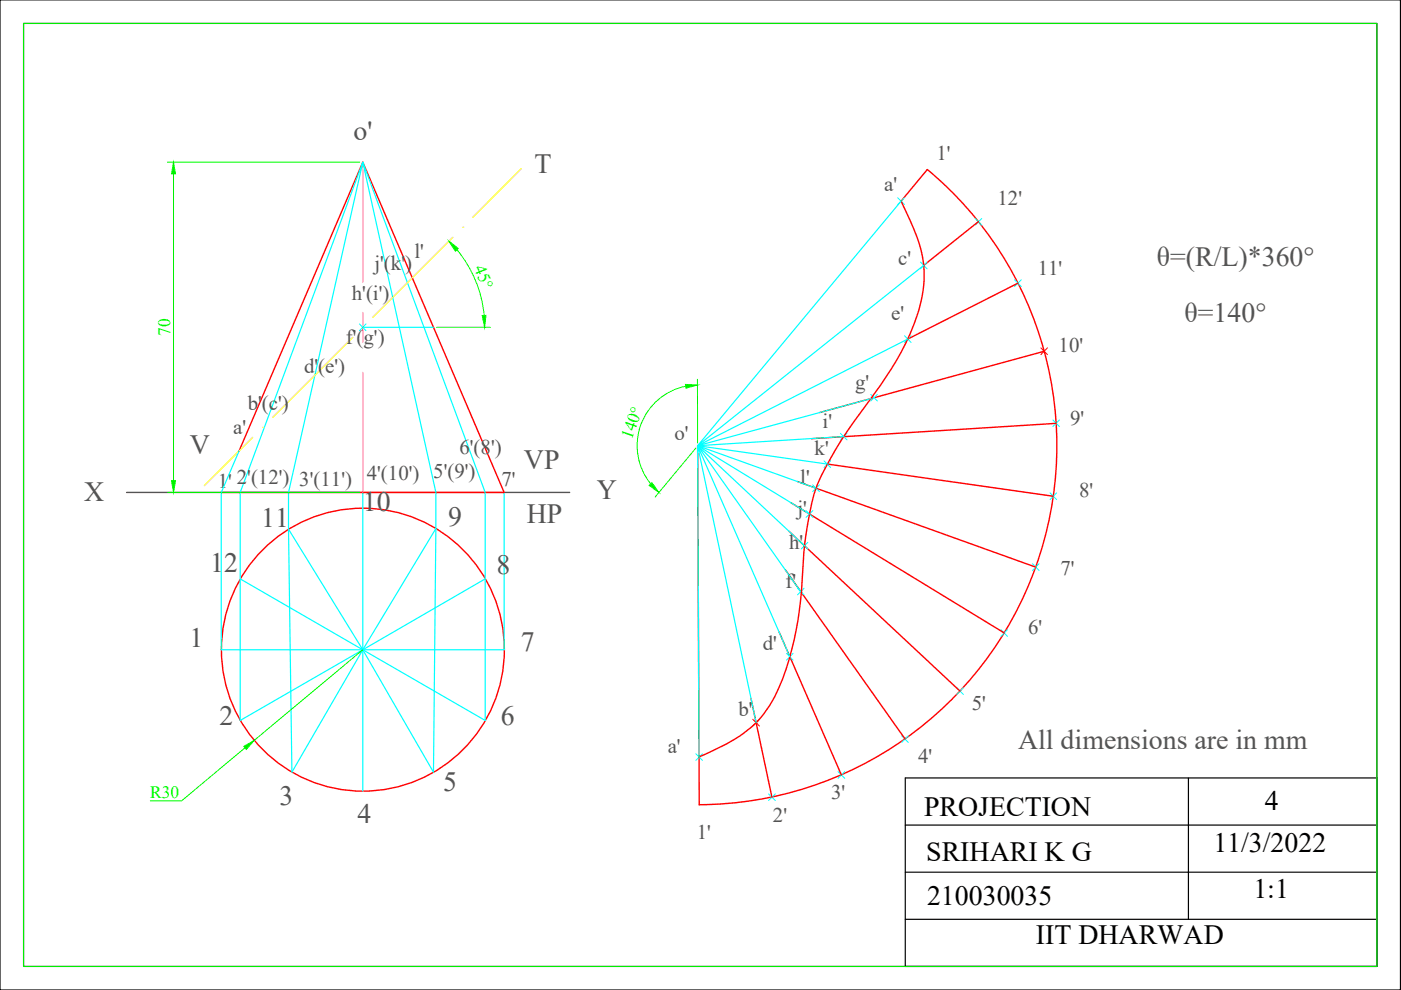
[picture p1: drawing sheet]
<svg xmlns="http://www.w3.org/2000/svg" width="297mm" height="210mm" viewBox="0 0 297 210" stroke-linecap="round" stroke-linejoin="round" font-family="sans-serif">
<!-- layer: Axis -->
<path d="M26.8 104.4h94" fill="none" stroke="#545454" stroke-width=".3"/>
<!-- layer: Thick -->
<g fill="none" stroke="#f00" stroke-width=".3">
<path d="M207.4 47l-11.6 9.3M215.8 60l-23.4 11.9M221.4 74.5l-47.6 13M50.7 95.6l26.2-61.2 30 70h-60v-.1M147.9 94.5l.4 76.2M175.4 98.4l47.9 6.8M223.9 89.8l-51.9 3.2M167.3 112.7l36.2 33.8M167.7 106.6l45.2 27.6M169 102.1l50.6 18.1M165.2 134l13.2 30.3M166.5 120.8l25.4 35.9"/>
<path d="M159.2 148.1l4.5 20.9M148.2 160.5l2-.9a32.1 32.1 0 0 0 9.7-6 26.9 26.9 0 0 0 6.8-11.7 78.2 78.2 0 0 0 3.6-22.7 63.4 63.4 0 0 1 3-16.4 84.7 84.7 0 0 1 10.9-17.7 63.1 63.1 0 0 0 10.3-18.3 24.2 24.2 0 0 0-.8-18.3l-2.6-5.9 5.5-6.7a76.1 76.1 0 0 1 23 84.3 76.1 76.1 0 0 1-71.3 50.4"/>
<circle cx="76.9" cy="137.7" r="30"/>
</g>
<!-- layer: Thin -->
<g fill="none" stroke="#0ff" stroke-width=".25">
<path d="M76.9 34.4l-15.7 70 .7 59.3 15-25.9-26 15v-48.4zM191.1 42.6l-43.2 51.9 47.9-38.2M76.9 69.4h15M192.4 71.9l-44.5 22.6 36.8-10M50.7 95.6l-3.8 8.7M147.9 94.5l.3 66M178.9 92.6l-31 1.9 27.5 3.9M46.9 104.4v33.4h60v-33.4M61.2 112.2l15.7 25.6-26-15.1M76.9 104.4v63.3M92.4 112.1l-15.5 25.7 15 25.9 .5-59.3-15.5-70 26 70v48.4l-26-15 26-15.1M170.6 115.7l-22.7-21.2 21.9 30.9"/>
<path d="M173 103.5l-25.1-9 23.7 14.5M167.5 139.2l-19.6-44.7 12.4 58.7"/>
</g>
<!-- layer: Center -->
<path d="M76.9 34.4v25.5M76.9 66.2v6.4M76.9 78.9v25.5" fill="none" stroke="#f0f" stroke-width=".21"/>
<!-- layer: Thin -->
<g fill="none" stroke="#0ff" stroke-width=".21">
<path d="M190.3 41.9l1.5 1.5M191.8 41.9l-1.5 1.5M195.2 55.6l1.4 1.4M196.6 55.6l-1.4 1.4M206.8 46.3l1.4 1.4M208.2 46.3l-1.4 1.4M215.1 59.3l1.4 1.5M216.5 59.3l-1.4 1.5M76.2 68.7l1.4 1.4M77.6 68.7l-1.4 1.4M191.8 71.2l1.4 1.4M193.2 71.2l-1.4 1.4"/>
<path d="M174.7 97.7l1.4 1.4M176.1 97.7l-1.4 1.4M178.2 91.9l1.4 1.4M179.6 91.9l-1.4 1.4M184.6 83.6l1.4 1.4M186 83.6l-1.4 1.4M223.2 89l1.4 1.4M224.6 89l-1.4 1.4M169.9 115l1.4 1.4M170.9 108.3l1.4 1.4M171.3 115l-1.4 1.4M172.3 102.8l1.4 1.4"/>
<path d="M172.3 108.3l-1.4 1.4M173.7 102.8l-1.4 1.4M218.9 119.5l1.4 1.5M220.3 119.5l-1.4 1.5M222.6 104.5l1.4 1.4M224 104.5l-1.4 1.4M166.8 138.5l1.3 1.5M168.1 138.5l-1.3 1.5M169.1 124.7l1.4 1.4M170.5 124.7l-1.4 1.4M212.2 133.5l1.4 1.4M213.6 133.5l-1.4 1.4"/>
<path d="M147.5 159.8l1.4 1.4M148.9 159.8l-1.4 1.4M191.2 156l1.4 1.4M192.6 156l-1.4 1.4M202.9 145.8l1.4 1.4M204.3 145.8l-1.4 1.4M162.9 168.3l1.5 1.4M164.4 168.3l-1.5 1.4M177.7 163.6l1.4 1.4M179.1 163.6l-1.4 1.4"/>
</g>
<!-- layer: Hash -->
<path d="M110.5 35.8l-10.3 10.3M96 50.3l-17 17M98.1 48.2h.1M74.8 71.5l-17 17M76.9 69.4h.1M53.6 92.7l-10.3 10.3M55.7 90.6h.1" fill="none" stroke="#ff0" stroke-width=".25"/>
<!-- layer: Thick -->
<path d="M220.7 73.8l1.4 1.4M222.1 73.8l-1.4 1.4M159.6 152.5l1.4 1.4M161 152.5l-1.4 1.4" fill="none" stroke="#f00" stroke-width=".21"/>
<!-- layer: Dimension -->
<path d="M5 5h286.9v199.9h-286.9zM35.5 34.4h40.8M36.8 36.9v65M96.9 53a25.8 25.8 0 0 1 5.8 13.9M92.5 69.4h11.5M145.4 81.9a12.8 12.8 0 0 0-7.4 20.7M147.5 95l-8.6 10.4M147.9 80.4v13.5M35.5 104.4h40.8M76.9 137.8l-23 19.2M51.9 158.6l-13.4 11.2h-6.6" fill="none" stroke="#0f0" stroke-width=".21"/>
<g fill="#0f0" stroke="#0f0" stroke-width=".21">
<path d="M102.2 66.9h.8l-.3 2.5z"/>
<path d="M95.2 51.1l2 1.6-.6 .6z"/>
<path d="M36.8 34.4l.4 2.5h-.8z"/>
<path d="M36.4 101.9h.8l-.4 2.5z"/>
<path d="M51.7 158.3l2.2-1.3-1.7 1.9z"/>
<path d="M145.3 81.5l2.6 .1-2.5 .7z"/>
<path d="M138.2 102.3l1.5 2.1-2.1-1.5z"/>
</g>
<!-- layer: 0 -->
<path d="M0 0h296.9v209.9h-296.9zM5 5h286.9v199.9h-286.9zM191.9 164.9h100v40h-100zM191.9 174.9h100M252 164.9v30M191.9 184.9h100M191.9 194.9h100" fill="none" stroke="#000" stroke-width=".25"/>
<g font-size="5.9" fill="#545454">
<text x="74.9" y="29.6">o'</text>
<text x="113.3" y="36.7">T</text>
<text x="245.3" y="56.4">θ=(R/L)*360°</text>
<text x="251.1" y="68.2">θ=140°</text>
<text x="40.3" y="96.2">V</text>
<text x="111.1" y="99.5">VP</text>
<text x="17.9" y="106.1">X</text>
<text x="126.5" y="105.8">Y</text>
<text x="55.4" y="111.8">11</text>
<text x="76.9" y="108.4">10</text>
<text x="95" y="111.6">9</text>
<text x="111.7" y="110.8">HP</text>
<text x="44.6" y="121.3">12</text>
<text x="105.2" y="121.6">8</text>
<text x="40.2" y="137.2">1</text>
<text x="110.4" y="138.1">7</text>
<text x="46.6" y="153.8">2</text>
<text x="106.2" y="153.6">6</text>
<text x="215.9" y="158.8">All dimensions are in mm</text>
<text x="94" y="167.6">5</text>
<text x="59.3" y="170.7">3</text>
<text x="75.8" y="174.6">4</text>
</g>
<g font-size="5.9">
<text x="195.9" y="173.1">PROJECTION</text>
<text x="268.2" y="171.8">4</text>
<text x="196.4" y="182.5">SRIHARI K G</text>
<text x="257.3" y="180.7">11/3/2022</text>
<text x="196.6" y="191.8">210030035</text>
<text x="265.7" y="190.3">1:1</text>
<text x="219.6" y="200.3">IIT DHARWAD</text>
</g>
<g font-size="4.4" fill="#545454">
<text x="198.5" y="33.9">1'</text>
<text x="187.5" y="40.6">a'</text>
<text x="211.5" y="43.5">12'</text>
<text x="79.4" y="57.2">j'(k')</text>
<text x="87.9" y="54.8">l'</text>
<text x="190.5" y="56.2">c'</text>
<text x="220" y="58.3">11'</text>
<text x="74.6" y="63.6">h'(i')</text>
<text x="188.9" y="67.9">e'</text>
<text x="73.3" y="73">f'(g')</text>
<text x="224.5" y="74.6">10'</text>
<text x="64.5" y="79.2">d'(e')</text>
<text x="181.3" y="82.4">g'</text>
<text x="52.5" y="87">b'(c')</text>
<text x="49.4" y="92">a'</text>
<text x="143" y="93.3">o'</text>
<text x="174.4" y="90.8">i'</text>
<text x="226.9" y="90.2">9'</text>
<text x="77.8" y="101.8">4'(10') 5'(9')</text>
<text x="97.4" y="96.3">6'(8')</text>
<text x="172.7" y="96.4">k'</text>
<text x="46.2" y="103.5">1' 2'(12') 3'(11')</text>
<text x="106.3" y="103">7'</text>
<text x="169.7" y="102.7">l'</text>
<text x="228.8" y="105.4">8'</text>
<text x="169.1" y="109.2">j'</text>
<text x="167.3" y="116.5">h'</text>
<text x="166.5" y="124.6">f'</text>
<text x="224.8" y="121.8">7'</text>
<text x="161.7" y="137.9">d'</text>
<text x="218" y="134.4">6'</text>
<text x="156.5" y="151.9">b'</text>
<text x="206" y="150.5">5'</text>
<text x="141.6" y="159.7">a'</text>
<text x="194.6" y="161.7">4'</text>
<text x="176.2" y="169.5">3'</text>
<text x="147.7" y="177.8">1'</text>
<text x="163.9" y="174.2">2'</text>
</g>
<g font-size="3.7" fill="#0f0">
<text x="100.5" y="56.9" transform="rotate(67 100.5 56.9)">45°</text>
<text x="36.1" y="71.3" transform="rotate(-90 36.1 71.3)">70</text>
<text x="133.9" y="93.4" transform="rotate(-70 133.9 93.4)">140°</text>
<text x="31.8" y="169.1">R30</text>
</g>
</svg>
